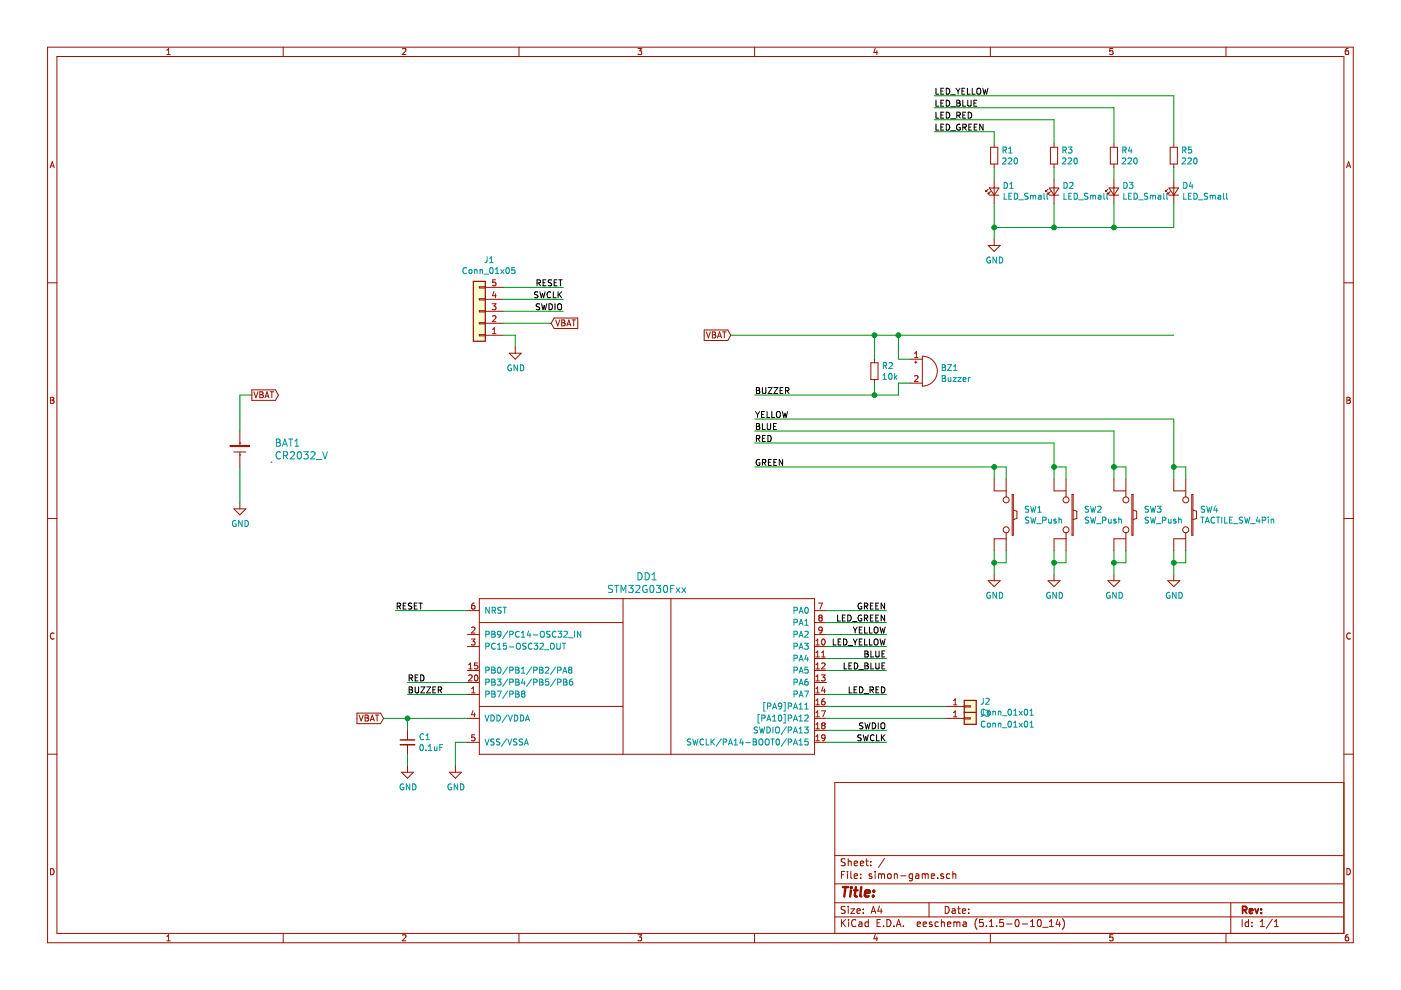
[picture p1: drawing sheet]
EESchema Schematic File Version 4
EELAYER 30 0
EELAYER END
$Descr A4 11693 8268
encoding utf-8
Sheet 1 1
Title ""
Date ""
Rev ""
Comp ""
Comment1 ""
Comment2 ""
Comment3 ""
Comment4 ""
$EndDescr
$Comp
L power:GND #PWR0101
U 1 1
P 3400 6400
F 0 "#PWR0101" H 3400 6150 50  0001 C CNN
F 1 "GND" H 3405 6227 50  0000 C CNN
F 2 "" H 3400 6400 50  0001 C CNN
F 3 "" H 3400 6400 50  0001 C CNN
	1    3400 6400
	1    0    0    -1  
$EndComp
$Comp
L simon-game-rescue:CR2032_V-electromechanics_ingus BAT1
U 1 1
P 2000 3600
F 0 "BAT1" H 2288 3503 60  0000 L CNN
F 1 "CR2032_V" H 2288 3397 60  0000 L CNN
F 2 "Battery:BatteryHolder_Keystone_3002_1x2032" H 2075 3375 60  0001 L TNN
F 3 "" H 2000 3600 60  0000 C CNN
	1    2000 3600
	1    0    0    -1  
$EndComp
$Comp
L Device:C_Small C1
U 1 1
P 3400 6200
F 0 "C1" H 3492 6246 50  0000 L CNN
F 1 "0.1uF" H 3492 6155 50  0000 L CNN
F 2 "janis:CE-2mm54" H 3400 6200 50  0001 C CNN
F 3 "~" H 3400 6200 50  0001 C CNN
	1    3400 6200
	1    0    0    -1  
$EndComp
$Comp
L Device:R_Small R1
U 1 1
P 8300 1300
F 0 "R1" H 8359 1346 50  0000 L CNN
F 1 "220" H 8359 1255 50  0000 L CNN
F 2 "janis:R_W8_THT_Hor" H 8300 1300 50  0001 C CNN
F 3 "~" H 8300 1300 50  0001 C CNN
	1    8300 1300
	1    0    0    -1  
$EndComp
$Comp
L Device:LED_Small D1
U 1 1
P 8300 1600
F 0 "D1" V 8346 1532 50  0000 R CNN
F 1 "LED_Small" V 8255 1532 50  0000 R CNN
F 2 "LED_THT:LED_D5.0mm" V 8300 1600 50  0001 C CNN
F 3 "~" V 8300 1600 50  0001 C CNN
	1    8300 1600
	0    -1   -1   0   
$EndComp
Wire Wire Line
	8300 1500 8300 1400
$Comp
L raksts:TACTILE_SW_4Pin SW1
U 1 1
P 8400 4300
F 0 "SW1" V 8354 4448 50  0000 L CNN
F 1 "SW_Push" V 8445 4448 50  0000 L CNN
F 2 "ingus_electromechanics:6x6_SPST" H 8400 4500 50  0001 C CNN
F 3 "~" H 8400 4500 50  0001 C CNN
	1    8400 4300
	0    1    1    0   
$EndComp
Wire Wire Line
	8300 1200 8300 1100
Wire Wire Line
	8300 1700 8300 1900
$Comp
L power:GND #PWR0103
U 1 1
P 8300 4800
F 0 "#PWR0103" H 8300 4550 50  0001 C CNN
F 1 "GND" H 8305 4627 50  0000 C CNN
F 2 "" H 8300 4800 50  0001 C CNN
F 3 "" H 8300 4800 50  0001 C CNN
	1    8300 4800
	1    0    0    -1  
$EndComp
Connection ~ 8300 3900
Wire Wire Line
	8300 3900 8300 4000
$Comp
L Device:R_Small R3
U 1 1
P 8800 1300
F 0 "R3" H 8859 1346 50  0000 L CNN
F 1 "220" H 8859 1255 50  0000 L CNN
F 2 "janis:R_W8_THT_Hor" H 8800 1300 50  0001 C CNN
F 3 "~" H 8800 1300 50  0001 C CNN
	1    8800 1300
	1    0    0    -1  
$EndComp
$Comp
L Device:LED_Small D2
U 1 1
P 8800 1600
F 0 "D2" V 8846 1532 50  0000 R CNN
F 1 "LED_Small" V 8755 1532 50  0000 R CNN
F 2 "LED_THT:LED_D5.0mm" V 8800 1600 50  0001 C CNN
F 3 "~" V 8800 1600 50  0001 C CNN
	1    8800 1600
	0    -1   -1   0   
$EndComp
Wire Wire Line
	8800 1500 8800 1400
$Comp
L raksts:TACTILE_SW_4Pin SW2
U 1 1
P 8900 4300
F 0 "SW2" V 8854 4448 50  0000 L CNN
F 1 "SW_Push" V 8945 4448 50  0000 L CNN
F 2 "ingus_electromechanics:6x6_SPST" H 8900 4500 50  0001 C CNN
F 3 "~" H 8900 4500 50  0001 C CNN
	1    8900 4300
	0    1    1    0   
$EndComp
$Comp
L power:GND #PWR0104
U 1 1
P 8800 4800
F 0 "#PWR0104" H 8800 4550 50  0001 C CNN
F 1 "GND" H 8805 4627 50  0000 C CNN
F 2 "" H 8800 4800 50  0001 C CNN
F 3 "" H 8800 4800 50  0001 C CNN
	1    8800 4800
	1    0    0    -1  
$EndComp
Wire Wire Line
	8800 1700 8800 1900
$Comp
L Device:R_Small R4
U 1 1
P 9300 1300
F 0 "R4" H 9359 1346 50  0000 L CNN
F 1 "220" H 9359 1255 50  0000 L CNN
F 2 "janis:R_W8_THT_Hor" H 9300 1300 50  0001 C CNN
F 3 "~" H 9300 1300 50  0001 C CNN
	1    9300 1300
	1    0    0    -1  
$EndComp
$Comp
L Device:LED_Small D3
U 1 1
P 9300 1600
F 0 "D3" V 9346 1532 50  0000 R CNN
F 1 "LED_Small" V 9255 1532 50  0000 R CNN
F 2 "LED_THT:LED_D5.0mm" V 9300 1600 50  0001 C CNN
F 3 "~" V 9300 1600 50  0001 C CNN
	1    9300 1600
	0    -1   -1   0   
$EndComp
Wire Wire Line
	9300 1500 9300 1400
$Comp
L power:GND #PWR0105
U 1 1
P 9300 4800
F 0 "#PWR0105" H 9300 4550 50  0001 C CNN
F 1 "GND" H 9305 4627 50  0000 C CNN
F 2 "" H 9300 4800 50  0001 C CNN
F 3 "" H 9300 4800 50  0001 C CNN
	1    9300 4800
	1    0    0    -1  
$EndComp
Wire Wire Line
	9300 1700 9300 1900
Wire Wire Line
	6300 3900 8300 3900
$Comp
L Device:R_Small R5
U 1 1
P 9800 1300
F 0 "R5" H 9859 1346 50  0000 L CNN
F 1 "220" H 9859 1255 50  0000 L CNN
F 2 "janis:R_W8_THT_Hor" H 9800 1300 50  0001 C CNN
F 3 "~" H 9800 1300 50  0001 C CNN
	1    9800 1300
	1    0    0    -1  
$EndComp
$Comp
L Device:LED_Small D4
U 1 1
P 9800 1600
F 0 "D4" V 9846 1532 50  0000 R CNN
F 1 "LED_Small" V 9755 1532 50  0000 R CNN
F 2 "LED_THT:LED_D5.0mm" V 9800 1600 50  0001 C CNN
F 3 "~" V 9800 1600 50  0001 C CNN
	1    9800 1600
	0    -1   -1   0   
$EndComp
Wire Wire Line
	9800 1500 9800 1400
Wire Wire Line
	9800 4600 9800 4700
$Comp
L power:GND #PWR0106
U 1 1
P 9800 4800
F 0 "#PWR0106" H 9800 4550 50  0001 C CNN
F 1 "GND" H 9805 4627 50  0000 C CNN
F 2 "" H 9800 4800 50  0001 C CNN
F 3 "" H 9800 4800 50  0001 C CNN
	1    9800 4800
	1    0    0    -1  
$EndComp
Wire Wire Line
	9800 1700 9800 1900
Wire Wire Line
	6300 3700 8800 3700
Wire Wire Line
	6300 3600 9300 3600
Wire Wire Line
	9300 3600 9300 3900
Wire Wire Line
	6300 3500 9800 3500
Wire Wire Line
	9800 3500 9800 3900
$Comp
L Device:Buzzer BZ1
U 1 1
P 7700 3100
F 0 "BZ1" H 7852 3129 50  0000 L CNN
F 1 "Buzzer" H 7852 3038 50  0000 L CNN
F 2 "ingus_electromechanics:Beeper_12xx" V 7675 3200 50  0001 C CNN
F 3 "~" V 7675 3200 50  0001 C CNN
	1    7700 3100
	1    0    0    -1  
$EndComp
$Comp
L Device:R_Small R2
U 1 1
P 7300 3100
F 0 "R2" H 7359 3146 50  0000 L CNN
F 1 "10k" H 7359 3055 50  0000 L CNN
F 2 "janis:R_W8_THT_Hor" H 7300 3100 50  0001 C CNN
F 3 "~" H 7300 3100 50  0001 C CNN
	1    7300 3100
	1    0    0    -1  
$EndComp
Wire Wire Line
	7600 3000 7500 3000
Wire Wire Line
	7500 3000 7500 2800
Connection ~ 7500 2800
Wire Wire Line
	7300 3000 7300 2800
Connection ~ 7300 2800
Wire Wire Line
	7300 2800 7500 2800
Wire Wire Line
	7300 3200 7300 3300
Wire Wire Line
	7300 3300 7500 3300
Wire Wire Line
	7500 3300 7500 3200
Wire Wire Line
	7500 3200 7600 3200
Connection ~ 7300 3300
$Comp
L raksts:TACTILE_SW_4Pin SW4
U 1 1
P 9900 4300
F 0 "SW4" V 9854 4418 50  0000 L CNN
F 1 "TACTILE_SW_4Pin" V 9945 4418 50  0000 L CNN
F 2 "ingus_electromechanics:6x6_SPST" H 9900 4300 50  0001 C CNN
F 3 "" H 9900 4300 50  0000 C CNN
	1    9900 4300
	0    1    1    0   
$EndComp
Wire Wire Line
	9800 3900 9900 3900
Wire Wire Line
	9900 3900 9900 4000
Connection ~ 9800 3900
Wire Wire Line
	9800 3900 9800 4000
Wire Wire Line
	9900 4600 9900 4700
Wire Wire Line
	9900 4700 9800 4700
Wire Wire Line
	9800 4800 9800 4700
Connection ~ 9800 4700
Wire Wire Line
	8800 3700 8800 3900
$Comp
L raksts:TACTILE_SW_4Pin SW3
U 1 1
P 9400 4300
F 0 "SW3" V 9354 4448 50  0000 L CNN
F 1 "SW_Push" V 9445 4448 50  0000 L CNN
F 2 "ingus_electromechanics:6x6_SPST" H 9400 4500 50  0001 C CNN
F 3 "~" H 9400 4500 50  0001 C CNN
	1    9400 4300
	0    1    1    0   
$EndComp
Wire Wire Line
	9300 3900 9400 3900
Wire Wire Line
	9400 3900 9400 4000
Connection ~ 9300 3900
Wire Wire Line
	9300 3900 9300 4000
Wire Wire Line
	8800 3900 8900 3900
Wire Wire Line
	8900 3900 8900 4000
Connection ~ 8800 3900
Wire Wire Line
	8800 3900 8800 4000
Wire Wire Line
	8300 3900 8400 3900
Wire Wire Line
	8400 3900 8400 4000
Wire Wire Line
	8300 4600 8300 4700
Wire Wire Line
	8300 4700 8400 4700
Wire Wire Line
	8400 4700 8400 4600
Wire Wire Line
	8800 4600 8800 4700
Wire Wire Line
	8800 4700 8900 4700
Wire Wire Line
	8900 4700 8900 4600
Wire Wire Line
	9300 4600 9300 4700
Wire Wire Line
	9300 4700 9400 4700
Wire Wire Line
	9400 4700 9400 4600
Wire Wire Line
	9300 4800 9300 4700
Connection ~ 9300 4700
Wire Wire Line
	8800 4800 8800 4700
Connection ~ 8800 4700
Wire Wire Line
	8300 4800 8300 4700
Connection ~ 8300 4700
$Comp
L janis:STM32G030Fxx DD1
U 1 1
P 5400 6300
F 0 "DD1" H 5400 7787 60  0000 C CNN
F 1 "STM32G030Fxx" H 5400 7681 60  0000 C CNN
F 2 "Package_SO:TSSOP-20_4.4x6.5mm_P0.65mm" H 5400 6200 60  0001 C CNN
F 3 "" H 5400 6250 60  0001 C CNN
	1    5400 6300
	1    0    0    -1  
$EndComp
Wire Wire Line
	2000 3600 2000 3300
Wire Wire Line
	2000 3300 2100 3300
Wire Wire Line
	2000 3900 2000 4200
$Comp
L power:GND #PWR0102
U 1 1
P 2000 4200
F 0 "#PWR0102" H 2000 3950 50  0001 C CNN
F 1 "GND" H 2005 4027 50  0000 C CNN
F 2 "" H 2000 4200 50  0001 C CNN
F 3 "" H 2000 4200 50  0001 C CNN
	1    2000 4200
	1    0    0    -1  
$EndComp
Text GLabel 2100 3300 2    50   Output ~ 0
VBAT
Wire Wire Line
	3900 6000 3400 6000
Wire Wire Line
	3400 6000 3400 6100
Wire Wire Line
	3400 6000 3200 6000
Connection ~ 3400 6000
Text GLabel 3200 6000 0    50   Input ~ 0
VBAT
Wire Wire Line
	3400 6400 3400 6300
Wire Wire Line
	3900 6200 3800 6200
Wire Wire Line
	3800 6200 3800 6400
$Comp
L power:GND #PWR0108
U 1 1
P 3800 6400
F 0 "#PWR0108" H 3800 6150 50  0001 C CNN
F 1 "GND" H 3805 6227 50  0000 C CNN
F 2 "" H 3800 6400 50  0001 C CNN
F 3 "" H 3800 6400 50  0001 C CNN
	1    3800 6400
	1    0    0    -1  
$EndComp
Wire Wire Line
	3900 5100 3300 5100
Text Label 3300 5100 0    50   ~ 0
RESET
Wire Wire Line
	6900 6100 7400 6100
Wire Wire Line
	6900 6200 7400 6200
Text Label 7400 6100 2    50   ~ 0
SWDIO
Text Label 7400 6200 2    50   ~ 0
SWCLK
Wire Wire Line
	6900 5100 7400 5100
Wire Wire Line
	6900 5300 7400 5300
Wire Wire Line
	6900 5500 7400 5500
Wire Wire Line
	3900 5700 3400 5700
Text Label 6300 3900 0    50   ~ 0
GREEN
Text Label 6300 3700 0    50   ~ 0
RED
Text Label 6300 3600 0    50   ~ 0
BLUE
Text Label 6300 3500 0    50   ~ 0
YELLOW
Text Label 7400 5100 2    50   ~ 0
GREEN
Text Label 7400 5300 2    50   ~ 0
YELLOW
Text Label 3400 5700 0    50   ~ 0
RED
Text Label 7400 5500 2    50   ~ 0
BLUE
Text GLabel 6100 2800 0    50   Input ~ 0
VBAT
Wire Wire Line
	6100 2800 7300 2800
$Comp
L Connector_Generic:Conn_01x05 J1
U 1 1
P 4000 2600
F 0 "J1" H 3918 2175 50  0000 C CNN
F 1 "Conn_01x05" H 3918 2266 50  0000 C CNN
F 2 "Connector_PinHeader_2.54mm:PinHeader_1x05_P2.54mm_Vertical" H 4000 2600 50  0001 C CNN
F 3 "~" H 4000 2600 50  0001 C CNN
	1    4000 2600
	-1   0    0    1   
$EndComp
Wire Wire Line
	4200 2800 4300 2800
Wire Wire Line
	4300 2800 4300 2900
$Comp
L power:GND #PWR0107
U 1 1
P 4300 2900
F 0 "#PWR0107" H 4300 2650 50  0001 C CNN
F 1 "GND" H 4305 2727 50  0000 C CNN
F 2 "" H 4300 2900 50  0001 C CNN
F 3 "" H 4300 2900 50  0001 C CNN
	1    4300 2900
	1    0    0    -1  
$EndComp
Wire Wire Line
	4200 2700 4600 2700
Text GLabel 4600 2700 2    50   Input ~ 0
VBAT
Wire Wire Line
	4200 2600 4700 2600
Wire Wire Line
	4200 2500 4700 2500
Wire Wire Line
	4200 2400 4700 2400
Text Label 4700 2600 2    50   ~ 0
SWDIO
Text Label 4700 2500 2    50   ~ 0
SWCLK
Text Label 4700 2400 2    50   ~ 0
RESET
Text Label 3400 5800 0    50   ~ 0
BUZZER
Wire Wire Line
	3400 5800 3900 5800
Wire Wire Line
	6900 5900 7900 5900
Wire Wire Line
	6900 6000 7900 6000
$Comp
L Connector_Generic:Conn_01x01 J2
U 1 1
P 8100 5900
F 0 "J2" H 8180 5942 50  0000 L CNN
F 1 "Conn_01x01" H 8180 5851 50  0000 L CNN
F 2 "TestPoint:TestPoint_Pad_D2.0mm" H 8100 5900 50  0001 C CNN
F 3 "~" H 8100 5900 50  0001 C CNN
	1    8100 5900
	1    0    0    -1  
$EndComp
$Comp
L Connector_Generic:Conn_01x01 J3
U 1 1
P 8100 6000
F 0 "J3" H 8180 6042 50  0000 L CNN
F 1 "Conn_01x01" H 8180 5951 50  0000 L CNN
F 2 "TestPoint:TestPoint_Pad_D2.0mm" H 8100 6000 50  0001 C CNN
F 3 "~" H 8100 6000 50  0001 C CNN
	1    8100 6000
	1    0    0    -1  
$EndComp
Text Label 6300 3300 0    50   ~ 0
BUZZER
Wire Wire Line
	6300 3300 7300 3300
Wire Wire Line
	7500 2800 9800 2800
Wire Wire Line
	9800 1900 9300 1900
Connection ~ 8800 1900
Wire Wire Line
	8800 1900 8300 1900
Connection ~ 9300 1900
Wire Wire Line
	9300 1900 8800 1900
Wire Wire Line
	8300 1900 8300 2000
Connection ~ 8300 1900
$Comp
L power:GND #PWR?
U 1 1
P 8300 2000
F 0 "#PWR?" H 8300 1750 50  0001 C CNN
F 1 "GND" H 8305 1827 50  0000 C CNN
F 2 "" H 8300 2000 50  0001 C CNN
F 3 "" H 8300 2000 50  0001 C CNN
	1    8300 2000
	1    0    0    -1  
$EndComp
Wire Wire Line
	7800 1100 8300 1100
Wire Wire Line
	8800 1000 7800 1000
Wire Wire Line
	8800 1000 8800 1200
Wire Wire Line
	9300 900  7800 900 
Wire Wire Line
	9300 900  9300 1200
Wire Wire Line
	9800 800  7800 800 
Wire Wire Line
	9800 800  9800 1200
Text Label 7800 1100 0    50   ~ 0
LED_GREEN
Text Label 7800 1000 0    50   ~ 0
LED_RED
Text Label 7800 900  0    50   ~ 0
LED_BLUE
Text Label 7800 800  0    50   ~ 0
LED_YELLOW
Text Label 7400 5400 2    50   ~ 0
LED_YELLOW
Text Label 7400 5600 2    50   ~ 0
LED_BLUE
Text Label 7400 5800 2    50   ~ 0
LED_RED
Text Label 7400 5200 2    50   ~ 0
LED_GREEN
Wire Wire Line
	6900 5200 7400 5200
Wire Wire Line
	6900 5400 7400 5400
Wire Wire Line
	6900 5600 7400 5600
Wire Wire Line
	6900 5800 7400 5800
$EndSCHEMATC
